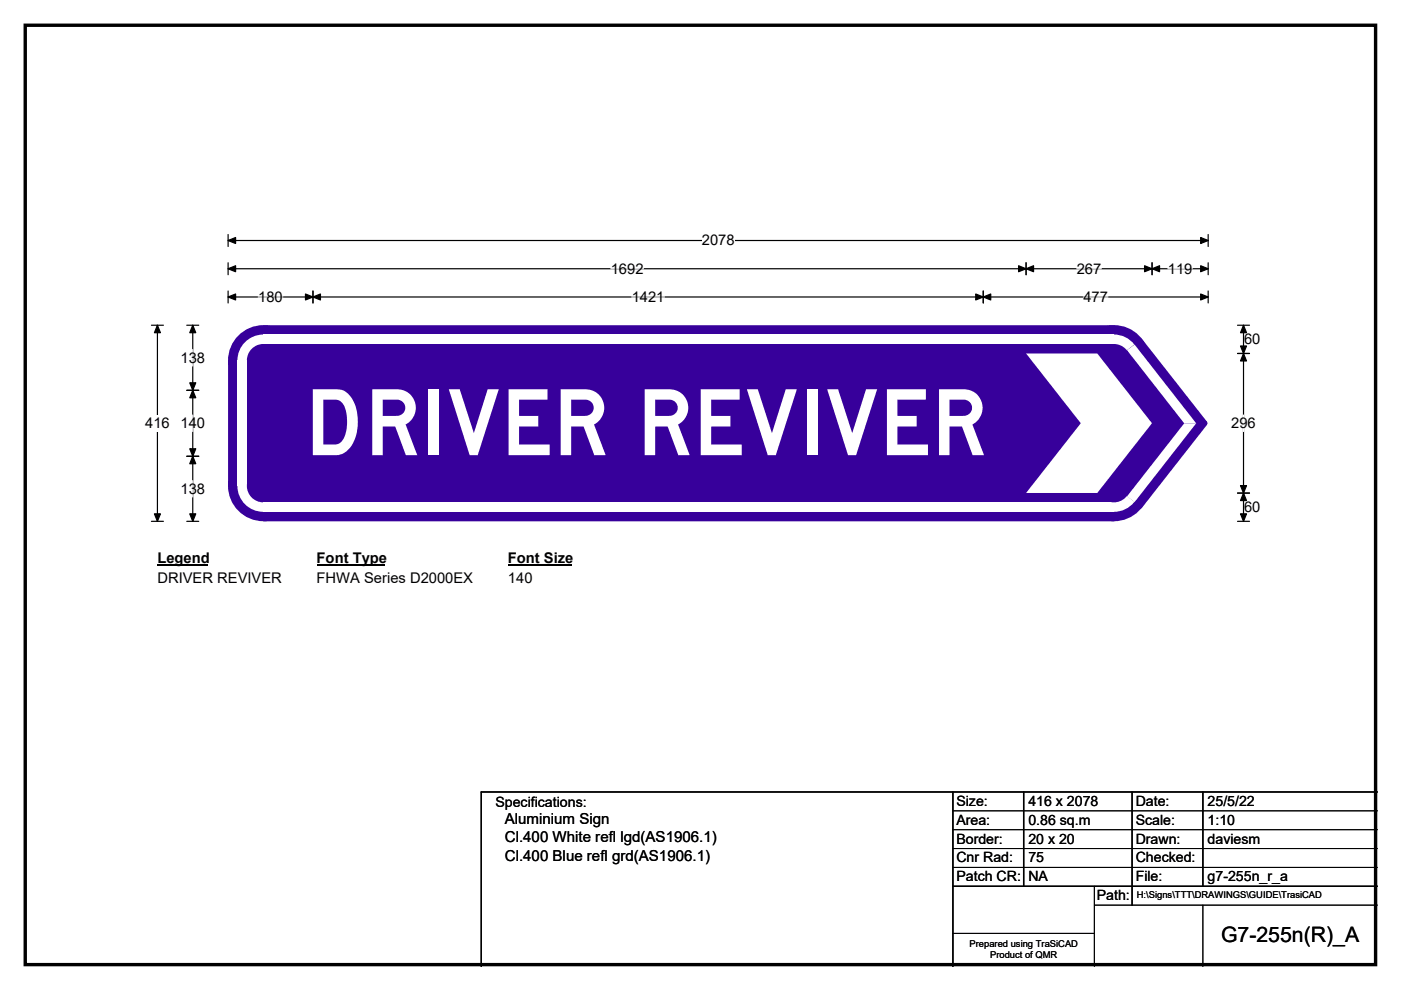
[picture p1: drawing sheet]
<svg xmlns="http://www.w3.org/2000/svg" width="297mm" height="210mm" viewBox="0 0 297 210" stroke-linecap="round" stroke-linejoin="round" font-family="sans-serif">
<path d="M5.4 5.4h286.3v199.2h-286.3z" fill="none" stroke="#000" stroke-width=".72"/>
<path d="M48.4 51h207.8M48.4 49.7v2.6M256.2 49.7v2.6" fill="none" stroke="#000" stroke-width=".25"/>
<path d="M48.4 51l1.6-.6v1.2zM254.6 50.4l1.6 .6-1.6 .6z" fill="#000" stroke="#000" stroke-width=".25"/>
<path d="M148.8 49.3h6.9v3.5h-6.9z" fill="#fff"/>
<g fill="none" stroke="#000" stroke-width=".25">
<path d="M48.4 57h207.8M48.4 55.7v2.6M217.5 55.7v2.6M244.3 55.7v2.6M256.2 55.7v2.6M32.1 69h2.5M33.4 69v41.6M48.4 61.7v2.6M48.4 63h207.8M66.4 61.7v2.6M208.5 61.7v2.6M256.2 61.7v2.6"/>
<path d="M32.1 110.6h2.5"/>
</g>
<g fill="#000" stroke="#000" stroke-width=".25">
<path d="M48.4 57l1.6-.6v1.2zM217.5 57l1.6-.6v1.2zM216 56.4l1.5 .6-1.5 .6zM242.7 56.4l1.6 .6-1.6 .6zM244.3 57l1.5-.6v1.2zM254.6 56.4l1.6 .6-1.6 .6zM33.4 69l.6 1.6h-1.3zM48.4 63l1.6-.6v1.2zM66.4 63l1.5-.6v1.2zM64.8 62.4l1.6 .6-1.6 .6zM206.9 62.4l1.6 .6-1.6 .6zM208.5 63l1.6-.6v1.2z"/>
<path d="M254.6 62.4l1.6 .6-1.6 .6zM32.7 109h1.3l-.6 1.6z"/>
</g>
<path d="M129.5 57h6.9M228.3 57h5.2M247.6 57h5.2M54.8 63h5.2M133.9 63h7M229.7 63h5.2" fill="none" stroke="#fff" stroke-width=".25"/>
<path d="M30.8 88.1h5.2v3.4h-5.2z" fill="#fff"/>
<path d="M39.6 69h2.5M40.9 69v41.6M262.4 69h2.5M262.4 75h2.5M263.6 69v41.6M39.6 82.8h2.5M39.6 96.8h2.5M39.6 110.6h2.5M262.4 110.6h2.5M262.4 104.6h2.5" fill="none" stroke="#000" stroke-width=".25"/>
<path d="M40.9 69l.6 1.6h-1.3zM263.6 75l.7 1.6h-1.3zM263.6 69l.7 1.6h-1.3zM263 73.4h1.3l-.7 1.6zM40.9 82.8l.6 1.6h-1.3zM40.2 95.2h1.3l-.6 1.6zM40.2 81.2h1.3l-.6 1.6zM40.9 96.8l.6 1.6h-1.3zM40.2 109h1.3l-.6 1.6zM263 103h1.3l-.7 1.6zM263.6 104.6l.7 1.6h-1.3zM263 109h1.3l-.7 1.6z" fill="#000" stroke="#000" stroke-width=".25"/>
<path d="M40.9 74.1v3.5M40.9 88v3.5M263.6 88v3.5M40.9 101.9v3.5" fill="none" stroke="#fff" stroke-width=".25"/>
<path d="M33.4 116.6h10.7v3.5h-10.7z" fill="#fff"/>
<path d="M33.4 119.9h10.7" fill="none" stroke="#000" stroke-width=".32"/>
<path d="M67.1 116.6h14.5v3.5h-14.5z" fill="#fff"/>
<path d="M67.1 119.9h14.5" fill="none" stroke="#000" stroke-width=".32"/>
<path d="M107.7 116.6h13.5v3.5h-13.5z" fill="#fff"/>
<path d="M107.7 119.9h13.5" fill="none" stroke="#000" stroke-width=".32"/>
<g fill="#fff">
<path d="M33.4 120.8h26.2v3.4h-26.2z"/>
<path d="M67.1 120.8h33.1v3.4h-33.1z"/>
<path d="M107.7 120.8h5.2v3.4h-5.2z"/>
</g>
<g fill="#37009b">
<path d="M55.9 69h180.3l5.9 2.9 13.8 17.6v.6l-13.8 17.6-5.9 2.9h-180.3l-7.5-7.5v-26.6z" fill-rule="evenodd"/>
<circle cx="55.8" cy="76.5" r="7.5"/>
<circle cx="55.9" cy="103.1" r="7.5"/>
<circle cx="236.2" cy="103.1" r="7.5"/>
<circle cx="255.5" cy="89.8" r=".5"/>
<circle cx="236.2" cy="76.5" r="7.5"/>
</g>
<g fill="#fff">
<path d="M55.9 71h180.4v2h-180.4z" fill-rule="evenodd"/>
<path d="M51.9 72.6a5.5 5.5 0 0 1 3.9-1.6v5.5h-5.5a5.5 5.5 0 0 1 1.6-3.9z" fill-rule="evenodd"/>
</g>
<circle cx="55.8" cy="76.5" r="3.5" fill="#37009b"/>
<g fill="#fff">
<path d="M50.4 76.5h2v26.6h-2z" fill-rule="evenodd"/>
<path d="M50.3 103l5.5 .1v5.5a5.5 5.5 0 0 1-5.5-5.6z" fill-rule="evenodd"/>
</g>
<circle cx="55.8" cy="103.1" r="3.5" fill="#37009b"/>
<g fill="#fff">
<path d="M55.9 106.6h180.4v2h-180.4z" fill-rule="evenodd"/>
<path d="M236.2 103.1l4.3 3.3a5.5 5.5 0 0 1-4.4 2.2z" fill-rule="evenodd"/>
</g>
<circle cx="236.2" cy="103.1" r="3.5" fill="#37009b"/>
<g fill="#fff">
<path d="M251.1 89.8h2.5l-13 16.7-1.7-1.2z"/>
<path d="M238.9 74.3l1.7-1.2 13 16.7h-2.5z"/>
<path d="M236.1 71a5.5 5.5 0 0 1 4.4 2.1l-4.3 3.4z" fill-rule="evenodd"/>
</g>
<circle cx="236.2" cy="76.5" r="3.5" fill="#37009b"/>
<path d="M217.5 75h15.1l11.6 14.8-11.6 14.8h-15.1l11.6-14.8z" fill-rule="evenodd" fill="#fff"/>
<path d="M202 168v37M217 168v20M240 168v24M255 168v20M292 168h-190v37M202 188h90" fill="none" stroke="#000" stroke-width=".3"/>
<path d="M202 172h90M202 176h90M202 180h90M202 184h90M202 198h30M232 192h60M232 188v17M255 192v13" fill="none" stroke="#000" stroke-width=".21"/>
<text font-size="19.4" fill="#fff" x="64.7" y="96.5">DRIVER REVIVER</text>
<text font-size="4.5" x="258.9" y="199.8">G7-255n(R)_A</text>
<g font-size="3.2">
<text x="107" y="178.7">Cl.400 White refl lgd(AS1906.1)</text>
<text x="107" y="174.9">Aluminium Sign</text>
<text x="107" y="182.5">Cl.400 Blue refl grd(AS1906.1)</text>
</g>
<g font-size="3.1">
<text x="148.8" y="52.1">2078</text>
<text x="129.5" y="58.1">1692</text>
<text x="228.3" y="58.1">267</text>
<text x="247.6" y="58.1">119</text>
<text x="54.8" y="64.1">180</text>
<text x="133.9" y="64.1">1421</text>
<text x="229.7" y="64.1">477</text>
<text x="38.3" y="76.9">138</text>
<text x="263.8" y="73">60</text>
<text x="30.8" y="90.8">416</text>
<text x="38.3" y="90.8">140</text>
<text x="261" y="90.8">296</text>
<text x="38.3" y="104.7">138</text>
<text x="263.8" y="108.6">60</text>
<text x="33.4" y="119.4">Legend</text>
<text x="67.1" y="119.4">Font Type</text>
<text x="107.7" y="119.4">Font Size</text>
<text x="33.4" y="123.5">DRIVER REVIVER</text>
<text x="67.1" y="123.5">FHWA Series D2000EX</text>
<text x="107.7" y="123.5">140</text>
</g>
<g font-size="3">
<text x="105" y="171.2">Specifications:</text>
<text x="202.8" y="170.9">Size:</text>
<text x="218" y="170.9">416 x 2078</text>
<text x="240.8" y="170.9">Date:</text>
<text x="256" y="170.9">25/5/22</text>
<text x="202.8" y="174.9">Area:</text>
<text x="202.8" y="178.9">Border:</text>
<text x="218" y="174.9">0.86 sq.m</text>
<text x="218" y="178.9">20 x 20</text>
<text x="240.8" y="174.9">Scale:</text>
<text x="240.8" y="178.9">Drawn:</text>
<text x="256" y="174.9">1:10</text>
<text x="256" y="178.9">daviesm</text>
<text x="202.8" y="182.9">Cnr Rad:</text>
<text x="218" y="182.9">75</text>
<text x="240.8" y="182.9">Checked:</text>
<text x="202.8" y="186.9">Patch CR:</text>
<text x="218" y="186.9">NA</text>
<text x="232.5" y="190.9">Path:</text>
<text x="240.8" y="186.9">File:</text>
<text x="256" y="186.9">g7-255n_r_a</text>
</g>
<g font-size="2">
<text x="241" y="190.5">H:\Signs\TTT\DRAWINGS\GUIDE\TrasiCAD</text>
<text x="205.6" y="200.8">Prepared using TraSiCAD</text>
<text x="209.9" y="203.2">Product of QMR</text>
</g>
</svg>
